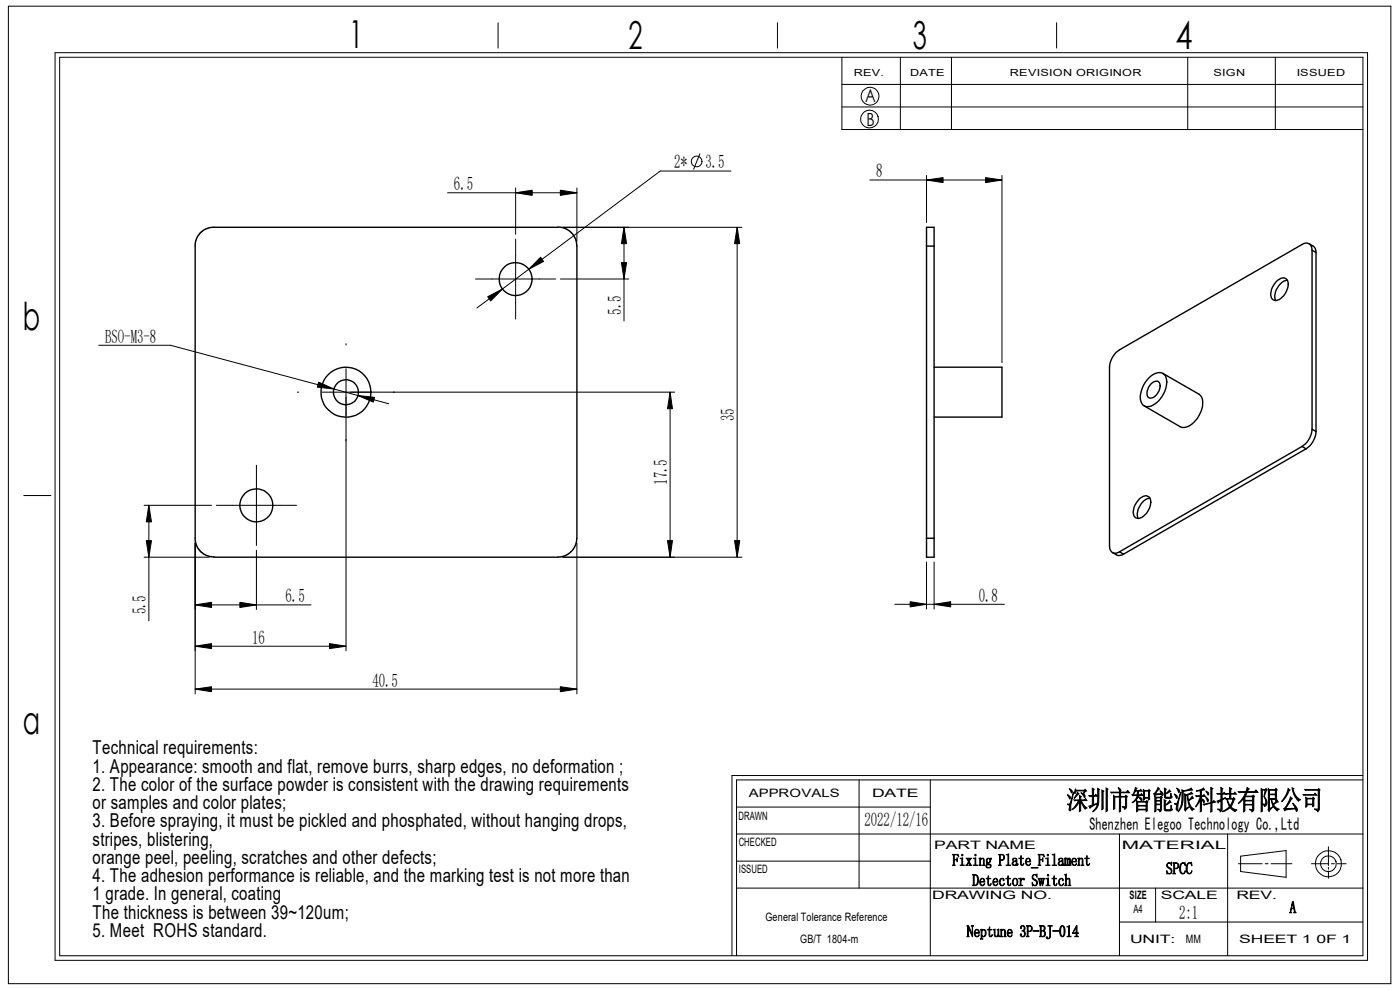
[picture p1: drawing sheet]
<svg xmlns="http://www.w3.org/2000/svg" width="297mm" height="210mm" viewBox="0 0 297 210" stroke-linecap="round" stroke-linejoin="round" font-family="sans-serif">
<g fill="none" stroke="#000" stroke-width=".21">
<path d="M1.8 1.3h293.3v207.4h-293.3zM11.7 11.2h278.4v192.5h-278.4zM12.7 12.1h276.4v190.6h-276.4zM105.7 4.8v5.4M164.9 4.8v5.4M178.6 17.9h110.5M178.6 12.1v15.4h110.5M191 12.1v15.4M201.8 12.1v15.4M224.2 4.8v5.4M252 12.1v15.4M270.6 12.1v15.4"/>
<path d="M109.4 39.9v9.8M122.4 39.9v11.3M148.5 32.6l-1.3 3.3M155.1 36.3h-15l-38.9 29M178.6 22.7h110.5M184.5 38.2h28.1M196.6 38.2l3.5-.5v1zM196.6 37.2v10M209.1 37.7l3.5 .5-3.5 .5zM212.6 37.2v39.7M95 40.9h27.4M100.9 59.2h17"/>
<path d="M109.4 40.9l3.5-.6v1.1zM109.4 50.7v17M114.7 54.6l.6 .9-3.1 1.6zM118.9 40.3l3.5 .6-3.5 .5zM118.9 59.2h14.5M119.4 48.2h38M131.8 55.7h1.1l-.5 3.5zM132.4 48.2l.5 3.5h-1.1zM132.4 48.2v19.9M156.4 48.2l.5 3.5h-1.1zM156.4 48.2v70M21 73.2h15.2l46.3 12.4"/>
<path d="M73.4 72.9v.3M73.4 78.2v59.8M103.5 62.9l3.1-1.6-2.5 2.5zM54.4 98.7v17M63.1 83.2h.3M67.6 81.1l3.2 1.4-3.5-.4zM68.4 83.2h74.7M75.9 83.9l3.6 .4-.3 1zM142.2 83.2l.5 3.5h-1.1zM142.2 83.2v35M5 105.1h5.8M30.6 107.2h14.3"/>
<path d="M30.6 118.2h13.8M31 114.7h1.1l-.5 3.5zM31.6 107.2l.5 3.5h-1.1zM31.6 107.2v24.5M41.4 115.2v32M45.9 107.2h17M54.4 116.7v12.6M119.4 118.2h38M122.4 115.2v32M141.6 114.7h1.1l-.5 3.5zM155.8 114.7h1.1l-.5 3.5zM196.6 119.2v10"/>
<path d="M198.2 119.2v10M41.4 137.1l3.5-.6v1.1zM41.4 128.3l3.5-.5v1.1zM41.4 137.1h32M41.4 128.3h24.6M50.9 127.8l3.5 .5-3.5 .6zM69.9 136.5l3.5 .6-3.5 .5zM189.8 128.2h23.3M193.1 127.6l3.5 .6-3.5 .5zM198.2 128.2l3.5-.6v1.1zM41.4 146.2l3.5-.5v1zM41.4 146.2h81"/>
<path d="M118.9 145.7l3.5 .5-3.5 .5zM156.3 171.2h41.1M156.3 176.9h132.8M182.2 165.4v23M197.4 165.4v37.3M237.5 176.9v25.8M260.4 176.9v25.8M281.8 179.6v4M289.1 165.4h-132.8v37.3M289.1 164.5h-133.8v38.2M156.3 182.7h41.1M156.3 188.4h132.8"/>
<path d="M237.5 195.6h51.6M245.2 188.4v7.2M262.7 183.2h5.1M263.2 181.6l9.6-1.2v5.7l-9.6-1.2zM268.4 183.2h.6M269.7 183.2h4.4M278.2 183.2h3.6M281.8 184v.4M281.8 184.7v1.6M282.4 183.2h.7M283.7 183.2h1.9"/>
<circle cx="147.8" cy="34.2" r="1.14"/>
<circle cx="184.5" cy="25.3" r="1.89"/>
<circle cx="184.6" cy="20.4" r="1.88"/>
<circle cx="281.8" cy="183.2" r="1.68"/>
<circle cx="281.8" cy="183.2" r="2.78"/>
</g>
<g fill="none" stroke="#000" stroke-width=".3">
<path d="M118.4 48.2l1.4 .2 1.4 .9 .9 1.5 .3 1.4v62M118.4 48.2h-73.6l-1 .3-1 .6-.8 1-.6 1.5v63.1l.6 1.5 .8 1 1.2 .7 1.4 .2M196.6 52.2v-4h1.6v4M196.6 52.2h1.6M196.6 52.2v62M198.2 52.2v62M271 59.5l.4-.2a1.2 1.2 0 0 1 1.5-.1 1.2 1.2 0 0 1 .4 1.5 3.3 3.3 0 0 1-2.9 3 1.63 1.63 0 0 1-.7-2.3l.7-1.2zM273.1 59.4a3.6 3.6 0 0 0-2.5 4.4M277.7 51.7a1.84 1.84 0 0 1 1.5 1.9M278.3 53.1a1.29 1.29 0 0 0-.6-1.4 1.29 1.29 0 0 0-1.5 .2l-38.7 22.3a4.7 4.7 0 0 0-2.1 3.7v37.9a1.29 1.29 0 0 0 .6 1.4 1.29 1.29 0 0 0 1.5-.1M278.3 53.1v38M278.3 53.1l.9 .5"/>
<path d="M279.2 53.6v37.9M198.2 77.9h14.4v10.6h-14.4M246.7 79.2l7.6 4.4a3.3 3.3 0 0 1 .3 4.2 4.4 4.4 0 0 1-3.7 2.9l-8.2-4.6M243.8 80.1a2.38 2.38 0 0 1 3.3-.6 4.5 4.5 0 0 1-.9 5.1 3.2 3.2 0 0 1-3.5 1.5 2.65 2.65 0 0 1-.6-3.1l.6-1.6zM244.1 81.5a1.12 1.12 0 0 1 1.9-.2 2.7 2.7 0 0 1-1.9 3.2 1.15 1.15 0 0 1-.6-1.9zM276.2 94.7l.9 .5M276.2 94.7l-38.7 22.4M277.1 95.2l-38.8 22.4M278.3 91.1a4.7 4.7 0 0 1-2.1 3.6M278.3 91.1l.9 .4M279.2 91.5a4.8 4.8 0 0 1-2.1 3.7M122.3 114.2l-.2 1.4-.9 1.4-1.4 .9-1.4 .3h-73"/>
<path d="M196.6 114.2v4h1.6v-4M196.6 114.2h1.6M236 117.2a1.75 1.75 0 0 0 2.3 .4M237.5 117.1l.8 .5M241.6 106a1.55 1.55 0 0 1 2.3-.5 3.6 3.6 0 0 1-2.3 4.5 1.29 1.29 0 0 1-1.1-2l.2-.8zM243.9 105.7a3.6 3.6 0 0 0-2.4 4.3"/>
<circle cx="109.4" cy="59.2" r="3.5"/>
<circle cx="73.4" cy="83.2" r="2.65"/>
<circle cx="73.4" cy="83.2" r="5.3"/>
<circle cx="54.4" cy="107.2" r="3.5"/>
</g>
<g fill="#000">
<path d="M196.6 38.2l3.5-.5v1zM209.1 37.7l3.5 .5-3.5 .5zM109.4 40.9l3.5-.6v1.1zM114.7 54.6l.6 .9-3.1 1.6zM118.9 40.3l3.5 .6-3.5 .5zM131.8 55.7h1.1l-.5 3.5zM132.4 48.2l.5 3.5h-1.1zM156.4 48.2l.5 3.5h-1.1zM103.5 62.9l3.1-1.6-2.5 2.5zM67.6 81.1l3.2 1.4-3.5-.4zM75.9 83.9l3.6 .4-.3 1zM142.2 83.2l.5 3.5h-1.1z"/>
<path d="M31 114.7h1.1l-.5 3.5zM31.6 107.2l.5 3.5h-1.1zM141.6 114.7h1.1l-.5 3.5zM155.8 114.7h1.1l-.5 3.5zM41.4 137.1l3.5-.6v1.1zM41.4 128.3l3.5-.5v1.1zM50.9 127.8l3.5 .5-3.5 .6zM69.9 136.5l3.5 .6-3.5 .5zM193.1 127.6l3.5 .6-3.5 .5zM198.2 128.2l3.5-.6v1.1zM41.4 146.2l3.5-.5v1zM118.9 145.7l3.5 .5-3.5 .5z"/>
</g>
<g font-size="8.2">
<text x="74.1" y="10.2">1</text>
<text x="133.3" y="10.4">2</text>
<text x="193.7" y="10.5">3</text>
<text x="249.4" y="10.5">4</text>
<text x="4.8" y="70">b</text>
<text x="4.9" y="155.7">a</text>
</g>
<text font-size="5.6" x="226.3" y="171.7">深圳市智能派科技有限公司</text>
<g font-size="4.1">
<text x="19.6" y="160">Technical requirements:</text>
<text x="19.6" y="163.9">1. Appearance: smooth and flat, remove burrs, sharp edges, no deformation ;</text>
<text x="19.6" y="167.8">2. The color of the surface powder is consistent with the drawing requirements</text>
<text x="19.6" y="171.6">or samples and color plates;</text>
<text x="19.6" y="175.5">3. Before spraying, it must be pickled and phosphated, without hanging drops,</text>
<text x="19.6" y="179.4">stripes, blistering,</text>
<text x="19.6" y="183.3">orange peel, peeling, scratches and other defects;</text>
<text x="19.6" y="187.2">4. The adhesion performance is reliable, and the marking test is not more than</text>
<text x="19.6" y="191">1 grade. In general, coating</text>
<text x="19.6" y="194.9">The thickness is between 39~120um;</text>
<text x="19.6" y="198.8">5. Meet ROHS standard.</text>
</g>
<g font-size="4">
<text x="143" y="35.7">2*</text>
<text x="149.6" y="35.7">3.5</text>
<text x="96.3" y="40.3">6.5</text>
<text x="185.9" y="37.6">8</text>
<text x="131.7" y="66.7" transform="rotate(-90 131.7 66.7)">5.5</text>
<text x="22.3" y="72.7">BSO-M3-8</text>
<text x="155.7" y="89.3" transform="rotate(-90 155.7 89.3)">35</text>
<text x="141.5" y="102.8" transform="rotate(-90 141.5 102.8)">17.5</text>
<text x="30.9" y="130.3" transform="rotate(-90 30.9 130.3)">5.5</text>
<text x="60.6" y="127.8">6.5</text>
<text x="207.6" y="127.6">0.8</text>
<text x="53.5" y="136.5">16</text>
<text x="79" y="145.6">40.5</text>
<text x="183.4" y="175.3">2022/12/16</text>
<text x="250.1" y="194.9">2:1</text>
</g>
<g font-size="3.9">
<text x="183.6" y="21.6">A</text>
<text x="183.8" y="26.6">B</text>
<text x="231.1" y="176">Shenzhen Elegoo Technology Co.,Ltd</text>
</g>
<g font-size="3.5">
<text x="202" y="183.6">Fixing Plate_Filament</text>
<text x="247.4" y="185.4">SPCC</text>
<text x="206.2" y="187.9">Detector Switch</text>
<text x="273.6" y="193.7">A</text>
<text x="205.1" y="198.8">Neptune 3P-BJ-014</text>
</g>
<g font-size="2.5">
<text x="156.7" y="173.9">DRAWN</text>
<text x="158.8" y="169.2">APPROVALS</text>
<text x="185" y="169.2">DATE</text>
<text x="156.7" y="179.4">CHECKED</text>
<text x="156.8" y="185.1">ISSUED</text>
<text x="198.2" y="180.1">PART NAME</text>
<text x="238" y="180.1">MATERIAL</text>
<text x="197.7" y="190.7">DRAWING NO.</text>
<text x="239.6" y="190.7">SIZE</text>
<text x="246.3" y="190.7">SCALE</text>
<text x="262.3" y="190.7">REV.</text>
<text x="162.4" y="195.3">General Tolerance Reference</text>
<text x="240.5" y="193.8">A4</text>
<text x="169.8" y="199.9">GB/T 1804-m</text>
<text x="239.7" y="199.9">UNIT:</text>
<text x="251.5" y="199.9">MM</text>
<text x="262.9" y="199.9">SHEET 1</text>
<text x="279.3" y="199.9">0F 1</text>
</g>
<g font-size="2.1">
<text x="181.1" y="16.1">REV.</text>
<text x="193.1" y="16.1">DATE</text>
<text x="214.2" y="16.1">REVISION ORIGINOR</text>
<text x="257.4" y="16.1">SIGN</text>
<text x="275.1" y="16.1">ISSUED</text>
</g>
</svg>
